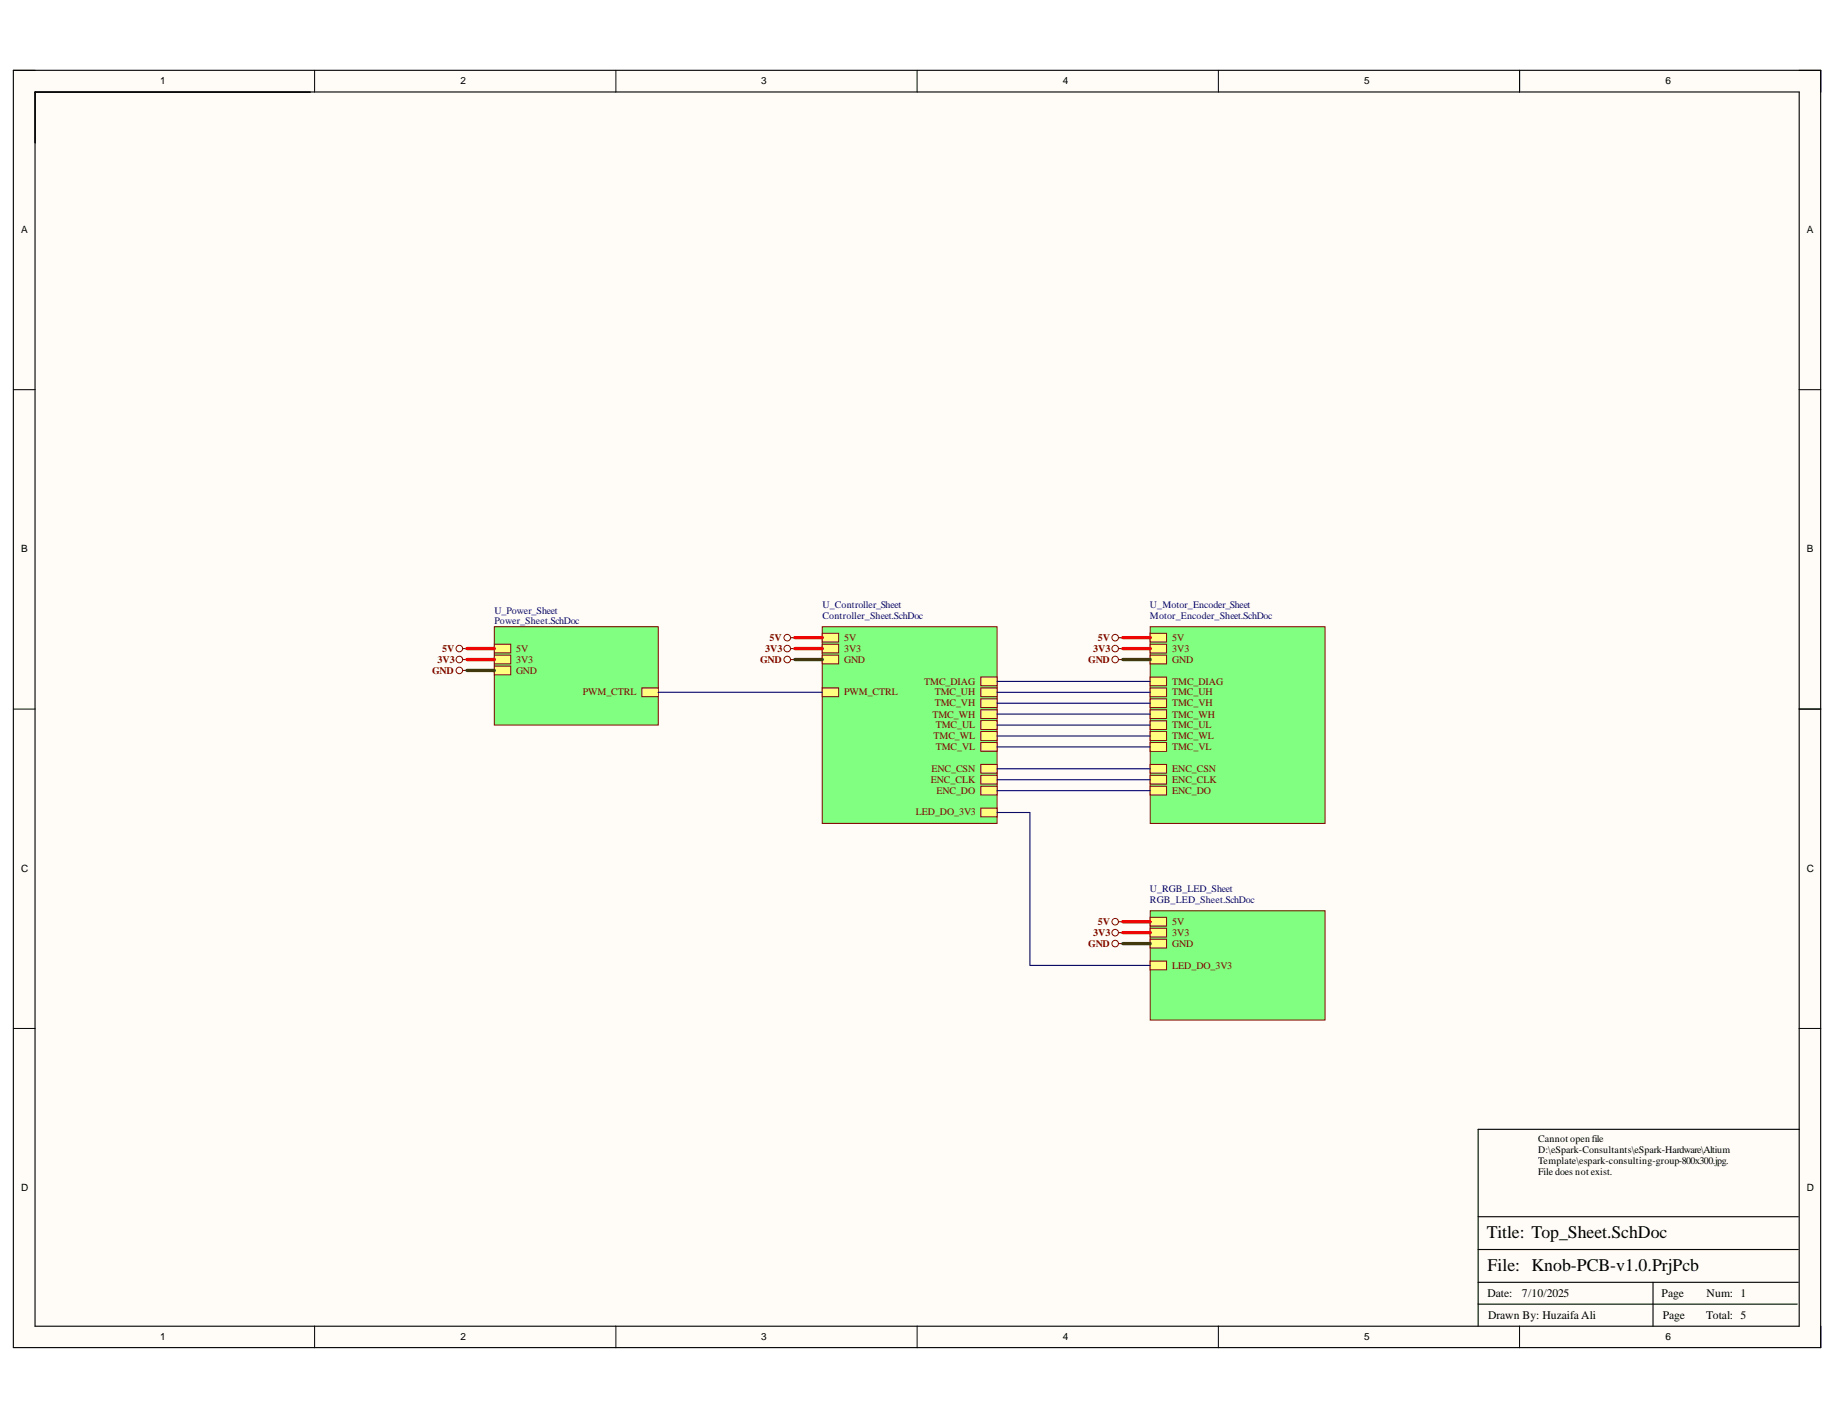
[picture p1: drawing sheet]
<svg xmlns="http://www.w3.org/2000/svg" width="279mm" height="216mm" viewBox="0 0 279 216" stroke-linecap="round" stroke-linejoin="round" font-family="sans-serif">
<g fill="#fffcf8">
<path d="M2 10.7h274.6v194.1h-274.6z" fill-rule="evenodd"/>
<path d="M5.4 14h267.9v187.5h-267.9z" fill-rule="evenodd"/>
</g>
<g fill="none" stroke="#000" stroke-width=".15">
<path d="M2 10.7h3.3M47.8 10.7v3.3M93.6 10.7v3.3M139.3 10.7v3.3M185.1 10.7v3.3M230.9 10.7v3.3M273.3 10.7h3.3v3.3M2 59.2h3.3M273.3 59.2h3.3M2 107.7h3.3M273.3 107.7h3.3M2 156.3h3.3"/>
<path d="M273.3 156.3h3.3M47.8 201.5v3.3M93.6 201.5v3.3M139.3 201.5v3.3M185.1 201.5v3.3M230.9 201.5v3.3M276.6 201.5v3.3"/>
</g>
<path d="M2 10.7h274.6v194.1h-274.6zM5.3 14h268.1v187.5h-268.1zM5.3 14h41.8M230.9 10.7v3.3M273.4 107.7h3.2M273.4 171.6h-48.8v29.9M224.6 198.1h48.5M224.6 194.8h48.6M224.6 189.8h48.6M224.6 184.9h48.6M251.1 194.8v6.7" fill="none" stroke="#000" stroke-width=".17"/>
<path d="M124.9 95.2h26.6v29.9h-26.6z" fill-rule="evenodd" fill="#80ff80"/>
<path d="M124.9 95.2h26.6v29.9h-26.6z" fill="none" stroke="#800000" stroke-width=".15"/>
<path d="M124.9 97.9h2.5v1.3h-2.5z" fill-rule="evenodd" fill="#ffff80"/>
<path d="M124.9 97.9h2.5v1.3h-2.5z" fill="none" stroke="#800000" stroke-width=".15"/>
<path d="M124.9 99.5h2.5v1.4h-2.5z" fill-rule="evenodd" fill="#ffff80"/>
<path d="M124.9 99.5h2.5v1.4h-2.5z" fill="none" stroke="#800000" stroke-width=".15"/>
<path d="M124.9 96.2h2.5v1.3h-2.5z" fill-rule="evenodd" fill="#ffff80"/>
<path d="M124.9 96.2h2.5v1.3h-2.5z" fill="none" stroke="#800000" stroke-width=".15"/>
<path d="M149 104.5h2.5v1.3h-2.5z" fill-rule="evenodd" fill="#ffff80"/>
<path d="M149 104.5h2.5v1.3h-2.5z" fill="none" stroke="#800000" stroke-width=".15"/>
<path d="M149 106.2h2.5v1.3h-2.5z" fill-rule="evenodd" fill="#ffff80"/>
<path d="M149 106.2h2.5v1.3h-2.5z" fill="none" stroke="#800000" stroke-width=".15"/>
<path d="M149 107.8h2.5v1.4h-2.5z" fill-rule="evenodd" fill="#ffff80"/>
<path d="M149 107.8h2.5v1.4h-2.5z" fill="none" stroke="#800000" stroke-width=".15"/>
<path d="M149 109.5h2.5v1.3h-2.5z" fill-rule="evenodd" fill="#ffff80"/>
<path d="M149 109.5h2.5v1.3h-2.5z" fill="none" stroke="#800000" stroke-width=".15"/>
<path d="M149 111.2h2.5v1.3h-2.5z" fill-rule="evenodd" fill="#ffff80"/>
<path d="M149 111.2h2.5v1.3h-2.5z" fill="none" stroke="#800000" stroke-width=".15"/>
<path d="M149 112.8h2.5v1.3h-2.5z" fill-rule="evenodd" fill="#ffff80"/>
<path d="M149 112.8h2.5v1.3h-2.5z" fill="none" stroke="#800000" stroke-width=".15"/>
<path d="M149 116.1h2.5v1.4h-2.5z" fill-rule="evenodd" fill="#ffff80"/>
<path d="M149 116.1h2.5v1.4h-2.5z" fill="none" stroke="#800000" stroke-width=".15"/>
<path d="M149 117.8h2.5v1.3h-2.5z" fill-rule="evenodd" fill="#ffff80"/>
<path d="M149 117.8h2.5v1.3h-2.5z" fill="none" stroke="#800000" stroke-width=".15"/>
<path d="M149 119.5h2.5v1.3h-2.5z" fill-rule="evenodd" fill="#ffff80"/>
<path d="M149 119.5h2.5v1.3h-2.5z" fill="none" stroke="#800000" stroke-width=".15"/>
<path d="M149 102.9h2.5v1.3h-2.5z" fill-rule="evenodd" fill="#ffff80"/>
<path d="M149 102.9h2.5v1.3h-2.5z" fill="none" stroke="#800000" stroke-width=".15"/>
<path d="M124.9 104.5h2.5v1.3h-2.5z" fill-rule="evenodd" fill="#ffff80"/>
<path d="M124.9 104.5h2.5v1.3h-2.5z" fill="none" stroke="#800000" stroke-width=".15"/>
<path d="M149 122.8h2.5v1.3h-2.5z" fill-rule="evenodd" fill="#ffff80"/>
<path d="M149 122.8h2.5v1.3h-2.5z" fill="none" stroke="#800000" stroke-width=".15"/>
<path d="M75.1 95.2h24.9v15h-24.9z" fill-rule="evenodd" fill="#80ff80"/>
<path d="M75.1 95.2h24.9v15h-24.9z" fill="none" stroke="#800000" stroke-width=".15"/>
<path d="M75.1 99.5h2.5v1.4h-2.5z" fill-rule="evenodd" fill="#ffff80"/>
<path d="M75.1 99.5h2.5v1.4h-2.5z" fill="none" stroke="#800000" stroke-width=".15"/>
<path d="M75.1 101.2h2.5v1.3h-2.5z" fill-rule="evenodd" fill="#ffff80"/>
<path d="M75.1 101.2h2.5v1.3h-2.5z" fill="none" stroke="#800000" stroke-width=".15"/>
<path d="M75.1 97.9h2.5v1.3h-2.5z" fill-rule="evenodd" fill="#ffff80"/>
<path d="M75.1 97.9h2.5v1.3h-2.5z" fill="none" stroke="#800000" stroke-width=".15"/>
<path d="M97.5 104.5h2.5v1.3h-2.5z" fill-rule="evenodd" fill="#ffff80"/>
<g fill="none" stroke="#800000" stroke-width=".15">
<path d="M97.5 104.5h2.5v1.3h-2.5z"/>
<circle cx="69.8" cy="98.5" r=".5"/>
<circle cx="119.6" cy="98.5" r=".5"/>
<circle cx="69.8" cy="101.9" r=".5"/>
<circle cx="69.8" cy="100.2" r=".5"/>
<circle cx="119.6" cy="100.2" r=".5"/>
</g>
<path d="M70.3 98.5h.7M120.1 98.5h.7M70.3 100.2h.7M70.3 101.9h.7M120.1 100.2h.7" fill="none" stroke="#800000" stroke-width=".17"/>
<path d="M174.7 95.2h26.6v29.9h-26.6z" fill-rule="evenodd" fill="#80ff80"/>
<path d="M174.7 95.2h26.6v29.9h-26.6z" fill="none" stroke="#800000" stroke-width=".15"/>
<path d="M174.7 97.9h2.5v1.3h-2.5z" fill-rule="evenodd" fill="#ffff80"/>
<path d="M174.7 97.9h2.5v1.3h-2.5z" fill="none" stroke="#800000" stroke-width=".15"/>
<path d="M174.7 99.5h2.5v1.4h-2.5z" fill-rule="evenodd" fill="#ffff80"/>
<path d="M174.7 99.5h2.5v1.4h-2.5z" fill="none" stroke="#800000" stroke-width=".15"/>
<path d="M174.7 96.2h2.5v1.3h-2.5z" fill-rule="evenodd" fill="#ffff80"/>
<path d="M174.7 96.2h2.5v1.3h-2.5z" fill="none" stroke="#800000" stroke-width=".15"/>
<path d="M174.7 104.5h2.5v1.4h-2.5z" fill-rule="evenodd" fill="#ffff80"/>
<path d="M174.7 104.5h2.5v1.4h-2.5z" fill="none" stroke="#800000" stroke-width=".15"/>
<path d="M174.7 106.2h2.5v1.3h-2.5z" fill-rule="evenodd" fill="#ffff80"/>
<path d="M174.7 106.2h2.5v1.3h-2.5z" fill="none" stroke="#800000" stroke-width=".15"/>
<path d="M174.7 107.8h2.5v1.4h-2.5z" fill-rule="evenodd" fill="#ffff80"/>
<path d="M174.7 107.8h2.5v1.4h-2.5z" fill="none" stroke="#800000" stroke-width=".15"/>
<path d="M174.7 109.5h2.5v1.3h-2.5z" fill-rule="evenodd" fill="#ffff80"/>
<path d="M174.7 109.5h2.5v1.3h-2.5z" fill="none" stroke="#800000" stroke-width=".15"/>
<path d="M174.7 111.2h2.5v1.3h-2.5z" fill-rule="evenodd" fill="#ffff80"/>
<path d="M174.7 111.2h2.5v1.3h-2.5z" fill="none" stroke="#800000" stroke-width=".15"/>
<path d="M174.7 112.8h2.5v1.4h-2.5z" fill-rule="evenodd" fill="#ffff80"/>
<path d="M174.7 112.8h2.5v1.4h-2.5z" fill="none" stroke="#800000" stroke-width=".15"/>
<path d="M174.7 116.1h2.5v1.4h-2.5z" fill-rule="evenodd" fill="#ffff80"/>
<path d="M174.7 116.1h2.5v1.4h-2.5z" fill="none" stroke="#800000" stroke-width=".15"/>
<path d="M174.7 117.8h2.5v1.3h-2.5z" fill-rule="evenodd" fill="#ffff80"/>
<path d="M174.7 117.8h2.5v1.3h-2.5z" fill="none" stroke="#800000" stroke-width=".15"/>
<path d="M174.7 119.5h2.5v1.3h-2.5z" fill-rule="evenodd" fill="#ffff80"/>
<path d="M174.7 119.5h2.5v1.3h-2.5z" fill="none" stroke="#800000" stroke-width=".15"/>
<path d="M174.7 102.9h2.5v1.3h-2.5z" fill-rule="evenodd" fill="#ffff80"/>
<g fill="none" stroke="#800000" stroke-width=".15">
<path d="M174.7 102.9h2.5v1.3h-2.5z"/>
<circle cx="119.6" cy="96.9" r=".5"/>
<circle cx="169.4" cy="98.5" r=".5"/>
<circle cx="169.4" cy="96.9" r=".5"/>
<circle cx="169.4" cy="100.2" r=".5"/>
</g>
<path d="M120.1 96.9h.7M169.9 98.5h.7M169.9 96.9h.7M169.9 100.2h.7" fill="none" stroke="#800000" stroke-width=".17"/>
<path d="M174.7 138.4h26.6v16.6h-26.6z" fill-rule="evenodd" fill="#80ff80"/>
<path d="M174.7 138.4h26.6v16.6h-26.6z" fill="none" stroke="#800000" stroke-width=".15"/>
<path d="M174.7 141h2.5v1.4h-2.5z" fill-rule="evenodd" fill="#ffff80"/>
<path d="M174.7 141h2.5v1.4h-2.5z" fill="none" stroke="#800000" stroke-width=".15"/>
<path d="M174.7 142.7h2.5v1.3h-2.5z" fill-rule="evenodd" fill="#ffff80"/>
<path d="M174.7 142.7h2.5v1.3h-2.5z" fill="none" stroke="#800000" stroke-width=".15"/>
<path d="M174.7 139.4h2.5v1.3h-2.5z" fill-rule="evenodd" fill="#ffff80"/>
<path d="M174.7 139.4h2.5v1.3h-2.5z" fill="none" stroke="#800000" stroke-width=".15"/>
<path d="M174.7 146h2.5v1.3h-2.5z" fill-rule="evenodd" fill="#ffff80"/>
<g fill="none" stroke="#800000" stroke-width=".15">
<path d="M174.7 146h2.5v1.3h-2.5z"/>
<circle cx="169.4" cy="141.7" r=".5"/>
<circle cx="169.4" cy="143.4" r=".5"/>
<circle cx="169.4" cy="140" r=".5"/>
</g>
<path d="M71 101.9h4.1M120.8 100.2h4.1M170.6 100.2h4.1M170.6 143.4h4.1" fill="none" stroke="#274e13" stroke-width=".51"/>
<path d="M71 98.5h4.1M120.8 98.5h4.1M120.8 96.9h4.1M170.6 98.5h4.1M170.6 96.9h4.1M71 100.2h4.1M170.6 141.7h4.1M170.6 140h4.1" fill="none" stroke="#f00" stroke-width=".51"/>
<path d="M100 105.2h24.9M151.5 105.2h23.2M151.5 106.8h23.2M151.5 108.5h23.2M151.5 110.2h23.2M151.5 111.8h23.2M151.5 113.5h23.2M151.5 116.8h23.2M151.5 118.5h23.2M151.5 103.5h23.2M151.5 123.4h5v23.3h18.2M151.5 120.1h23.2" fill="none" stroke="#000080" stroke-width=".17"/>
<path d="M169.9 143.4h.7M169.9 141.7h.7M169.9 140h.7" fill="none" stroke="#800000" stroke-width=".17"/>
<g font-size="2.7">
<text x="225.9" y="188.1">Title: Top_Sheet.SchDoc</text>
<text x="226" y="193">File: Knob-PCB-v1.0.PrjPcb</text>
</g>
<g font-size="1.8">
<text x="226" y="197.1">Date:</text>
<text x="231.2" y="197.1">7/10/2025</text>
<text x="252.4" y="197.1">Page</text>
<text x="259.3" y="197.1">Num: 1</text>
<text x="226.1" y="200.4">Drawn By: Huzaifa Ali</text>
<text x="252.6" y="200.4">Page</text>
<text x="259.2" y="200.4">Total: 5</text>
</g>
<g font-size="1.5">
<text x="24.3" y="12.8">1</text>
<text x="70" y="12.8">2</text>
<text x="115.7" y="12.8">3</text>
<text x="161.5" y="12.8">4</text>
<text x="207.2" y="12.8">5</text>
<text x="253" y="12.8">6</text>
<text x="3.2" y="35.5">A</text>
<text x="274.5" y="35.5">A</text>
<text x="3.2" y="83.9">B</text>
<text x="274.5" y="83.9">B</text>
<text x="3.2" y="132.5">C</text>
<text x="274.5" y="132.5">C</text>
<text x="233.7" y="173.5">Cannot open file</text>
<text x="233.7" y="175.2">D:\eSpark-Consultants\eSpark-Hardware\Altium</text>
<text x="233.7" y="176.9">Template\espark-consulting-group-800x300.jpg.</text>
<text x="233.7" y="178.5">File does not exist.</text>
<text x="3.2" y="181">D</text>
<text x="274.5" y="181">D</text>
<text x="24.3" y="203.6">1</text>
<text x="70" y="203.6">2</text>
<text x="115.7" y="203.6">3</text>
<text x="161.5" y="203.6">4</text>
<text x="207.2" y="203.6">5</text>
<text x="253" y="203.6">6</text>
</g>
<g font-size="1.5" fill="#000080">
<text x="75.1" y="93.2">U_Power_Sheet</text>
<text x="75.1" y="94.8">Power_Sheet.SchDoc</text>
<text x="125" y="92.4">U_Controller_Sheet</text>
<text x="125" y="94.1">Controller_Sheet.SchDoc</text>
<text x="174.7" y="92.4">U_Motor_Encoder_Sheet</text>
<text x="174.7" y="94.1">Motor_Encoder_Sheet.SchDoc</text>
<text x="174.7" y="135.5">U_RGB_LED_Sheet</text>
<text x="174.7" y="137.2">RGB_LED_Sheet.SchDoc</text>
</g>
<g font-size="1.5" fill="#800000">
<text x="66.5" y="100.7">3V3</text>
<text x="67.2" y="99.1">5V</text>
<text x="78.4" y="100.7">3V3</text>
<text x="78.4" y="99.1">5V</text>
<text x="115.5" y="100.7">GND</text>
<text x="116.3" y="99.1">3V3</text>
<text x="116.9" y="97.4">5V</text>
<text x="128.2" y="99.1">3V3</text>
<text x="128.2" y="100.7">GND</text>
<text x="128.2" y="97.4">5V</text>
<text x="165.3" y="100.7">GND</text>
<text x="166.1" y="99.1">3V3</text>
<text x="166.8" y="97.4">5V</text>
<text x="178.1" y="99.1">3V3</text>
<text x="178.1" y="100.7">GND</text>
<text x="178.1" y="97.4">5V</text>
<text x="65.6" y="102.3">GND</text>
<text x="78.4" y="102.3">GND</text>
<text x="88.5" y="105.6">PWM_CTRL</text>
<text x="128.2" y="105.6">PWM_CTRL</text>
<text x="140.4" y="104">TMC_DIAG</text>
<text x="142" y="105.6">TMC_UH</text>
<text x="142" y="107.3">TMC_VH</text>
<text x="178.1" y="105.6">TMC_UH</text>
<text x="178.1" y="107.3">TMC_VH</text>
<text x="178.1" y="104">TMC_DIAG</text>
<text x="141.7" y="109">TMC_WH</text>
<text x="141.9" y="112.3">TMC_WL</text>
<text x="142.2" y="110.6">TMC_UL</text>
<text x="178.1" y="109">TMC_WH</text>
<text x="178.1" y="110.6">TMC_UL</text>
<text x="178.1" y="112.3">TMC_WL</text>
<text x="141.4" y="119">ENC_CLK</text>
<text x="141.5" y="117.3">ENC_CSN</text>
<text x="142.2" y="114">TMC_VL</text>
<text x="178.1" y="114">TMC_VL</text>
<text x="178.1" y="117.3">ENC_CSN</text>
<text x="178.1" y="119">ENC_CLK</text>
<text x="139.1" y="123.9">LED_DO_3V3</text>
<text x="142.3" y="120.6">ENC_DO</text>
<text x="178.1" y="120.6">ENC_DO</text>
<text x="165.3" y="143.8">GND</text>
<text x="166.1" y="142.2">3V3</text>
<text x="166.8" y="140.5">5V</text>
<text x="178.1" y="142.2">3V3</text>
<text x="178.1" y="143.8">GND</text>
<text x="178.1" y="140.5">5V</text>
<text x="178.1" y="147.2">LED_DO_3V3</text>
</g>
</svg>
